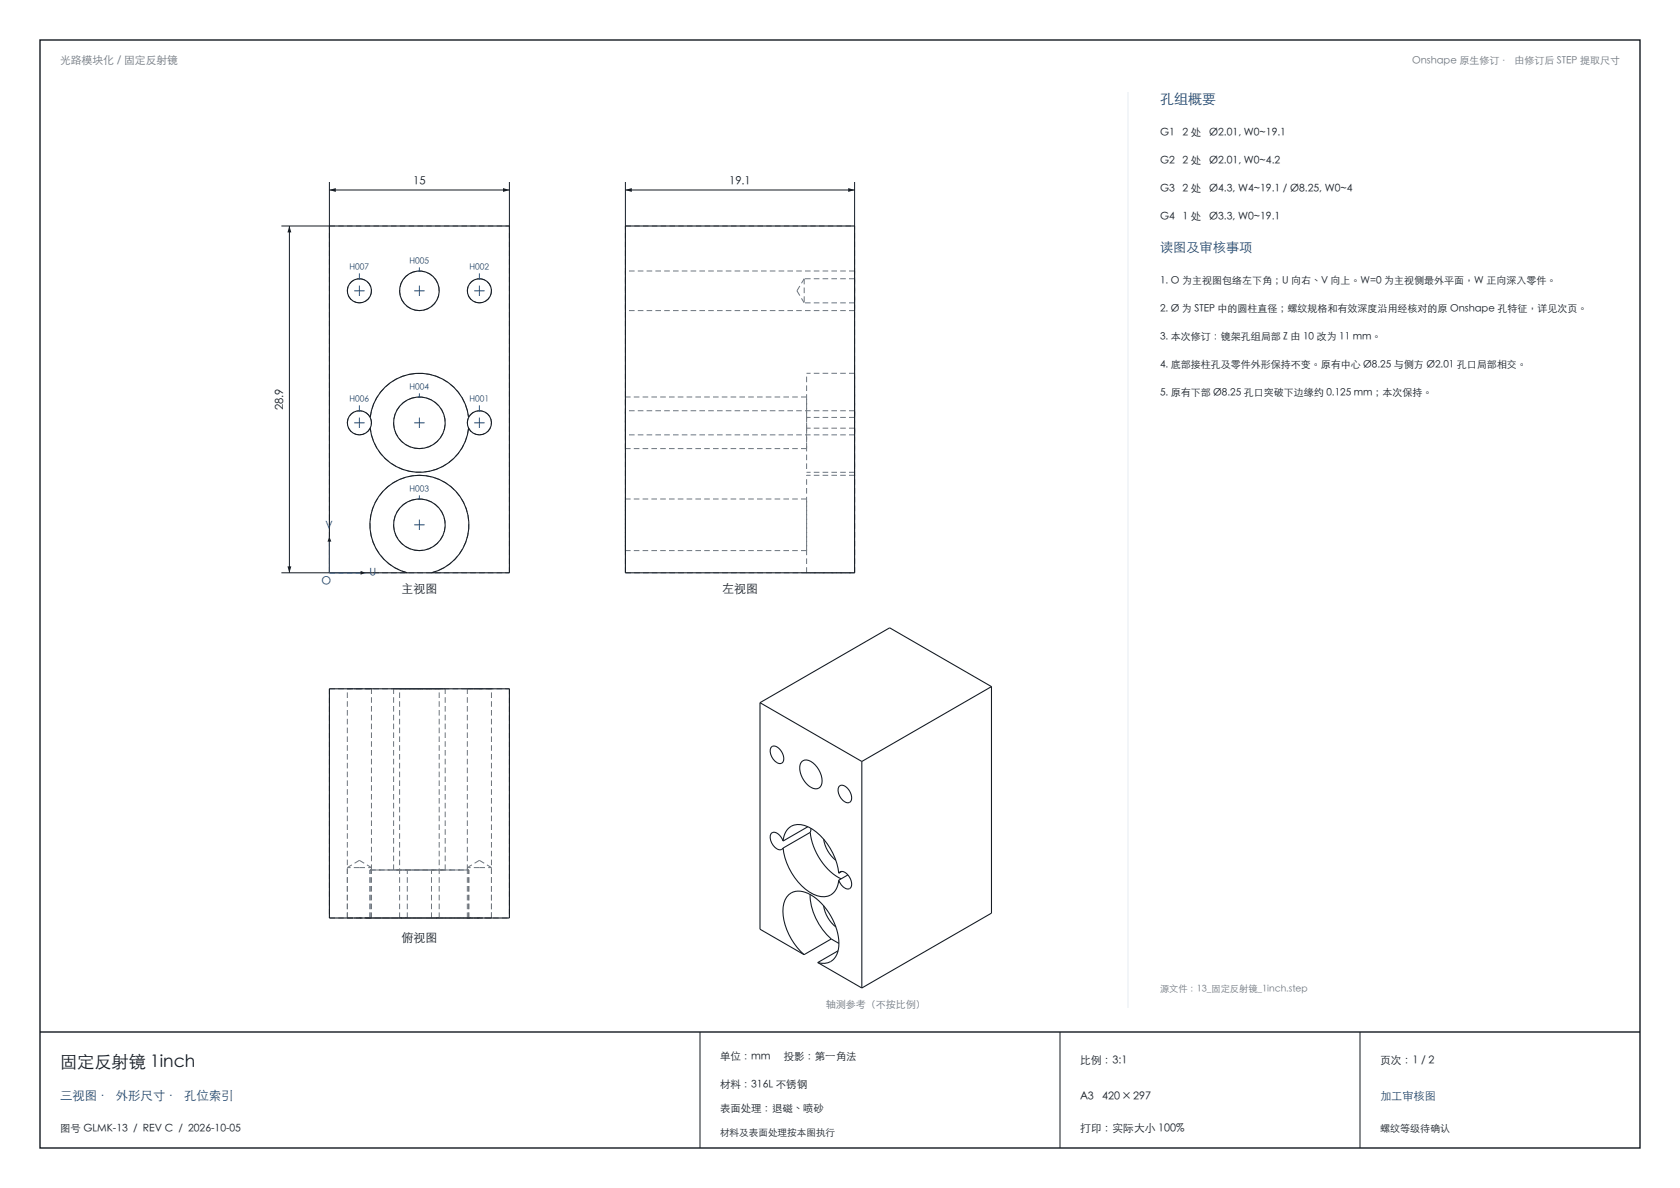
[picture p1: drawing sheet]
<svg xmlns="http://www.w3.org/2000/svg" width="420mm" height="297mm" viewBox="0 0 420 297" stroke-linecap="round" stroke-linejoin="round" font-family="sans-serif">
<path d="M10 10h400v277h-400zM10 258h400" fill="none" stroke="#141a21" stroke-width=".35"/>
<path d="M82.4 45.5v11M82.4 47.5h45M127.4 45.5v11M175 258v29M265 258v29M340 258v29" fill="none" stroke="#141a21" stroke-width=".25"/>
<g fill="none" stroke="#6b7580" stroke-width=".25" stroke-dasharray="1.4 .8" stroke-linecap="butt">
<path d="M82.4 56.5h45M156.4 56.5h57.3M89.9 69.7a3 3 0 0 1 3 3 3 3 0 0 1-3 3M89.9 75.7a3 3 0 0 1-3.1-3 3 3 0 0 1 3.1-3M104.9 77.6a5 5 0 0 1-4.5-7.1 5 5 0 0 1 8.3-.9 5 5 0 0 1-2.8 7.9l-1 .1M119.9 69.7a3 3 0 0 1 3 3 3 3 0 0 1-3 3M119.9 75.7a3 3 0 0 1-3.1-3 3 3 0 0 1 3.1-3M156.4 77.6v-9.9M199.2 72.7l1.9-3M199.2 72.7l1.9 3M201.1 69.7v6M213.7 75.7v-6"/>
<path d="M213.7 77.6v-9.9M213.7 77.6h-57.3M213.7 75.7h-12.6M213.7 67.7h-57.3M213.7 69.7h-12.6M201.7 99.2h-45.3M213.7 93.3h-12M89.9 108.7a3 3 0 0 1-2.8-4.3 3 3 0 0 1 5-.7 3 3 0 0 1-1.4 4.9l-.8 .1M92.5 104.4a12.4 12.4 0 0 1 12.4-11.1 12.4 12.4 0 0 1 12.3 11.1M104.9 112.1a6.4 6.4 0 0 1-5.8-9.3 6.4 6.4 0 0 1 10.9-1 6.4 6.4 0 0 1-3.9 10.2l-1.2 .1M117.2 107a12.4 12.4 0 0 1-12.3 11.1 12.4 12.4 0 0 1-12.4-11.1M119.9 108.7a3 3 0 0 1-2.8-4.3 3 3 0 0 1 5-.7 3 3 0 0 1-1.4 4.9l-.8 .1"/>
<path d="M156.4 108.7v-6M156.4 112.1v-12.9M201.7 104.4v-11.1M201.7 107v11.1M201.7 112.1h-45.3M201.7 112.1v-12.9M201.7 107v-2.6M213.7 107v11.1M213.7 107v1.7M213.7 108.7v-6M213.7 102.7v1.7M213.7 104.4v-11.1"/>
<path d="M213.7 104.4h-12M213.7 107h-12M213.7 108.7h-57.3M213.7 118.1h-12M213.7 118.8h-12M213.7 102.7h-57.3M104.9 137.6a6.4 6.4 0 0 1-5.8-9.3 6.4 6.4 0 0 1 10.9-1 6.4 6.4 0 0 1-3.9 10.2l-1.2 .1M156.4 137.6v-12.9M201.7 137.6h-45.3M201.7 137.6v-12.9M201.7 124.7h-45.3M82.4 143.2h45"/>
<path d="M82.4 143.2v-86.7M101.8 143.2a12.4 12.4 0 0 1-7.1-19 12.4 12.4 0 0 1 20.3 0 12.4 12.4 0 0 1-7.1 19M127.4 143.2v-86.7M156.4 143.2h57.3M156.4 143.2v-86.7M201.7 143.2v-24.4M213.7 143.2v-24.4M213.7 143.2v-86.7M213.7 143.2h-12M82.4 172.2v57.3M82.4 172.2h45M86.8 172.2h6.1"/>
<path d="M89.9 172.2h-3.1M92.9 172.2h-3M98.4 172.2h12.9M99.9 172.2h9.9M104.9 172.2h-6.5M104.9 172.2h-5M109.8 172.2h-4.9M111.3 172.2h-6.4M116.8 172.2h6.1M119.9 172.2h-3.1M122.9 172.2h-3M127.4 172.2v57.3"/>
<path d="M89.9 216.9h3M89.9 216.9h-3.1M89.9 215.1l-3.1 1.8M89.9 215.1l3 1.8M92.5 217.5h24.7M92.5 217.5h.4M92.9 217.5v-45.3M98.4 217.5h12.9M98.4 217.5v-45.3M101.8 217.5h-9.3M104.9 217.5h-6.5M107.9 217.5h-6.1"/>
<path d="M111.3 217.5h-6.4M111.3 217.5v-45.3M116.8 217.5v-45.3M117.2 217.5h-.4M117.2 217.5h-9.3M119.9 216.9h3M119.9 216.9h-3.1M119.9 215.1l-3.1 1.8M119.9 215.1l3 1.8M82.4 229.5h19.4M86.8 229.5h6.1M86.8 229.5h5.7"/>
<path d="M86.8 229.5v-12.6M86.8 229.5v-57.3M89.9 229.5h-3.1M92.5 229.5h24.7M92.5 229.5v-12M92.5 229.5h-2.6M92.9 229.5h-3M92.9 229.5v-12.6M99.9 229.5h9.9M99.9 229.5v-57.3M101.8 229.5h-9.3M101.8 229.5v-12"/>
<path d="M104.9 229.5h-5M107.9 229.5h19.5M107.9 229.5v-12M109.8 229.5h-4.9M109.8 229.5v-57.3M116.8 229.5h6.1M116.8 229.5v-12.6M117.2 229.5h-24.7M117.2 229.5h5.7M117.2 229.5v-12M117.2 229.5h-9.3M119.9 229.5h-3.1"/>
<path d="M119.9 229.5h-2.7M122.9 229.5h-3M122.9 229.5v-12.6M122.9 229.5v-57.3"/>
</g>
<g fill="none" stroke="#141a21" stroke-width=".27">
<path d="M82.4 56.5h45v86.7h-45zM156.4 56.5h57.3v86.7h-57.3zM92.5 107a12.4 12.4 0 0 0 12.4 11.1 12.4 12.4 0 0 0 12.3-11.1M92.5 104.4a3 3 0 0 0-4.5-1 3 3 0 0 0 0 4.6 3 3 0 0 0 4.5-1M92.5 104.4a12.4 12.4 0 0 1 12.4-11.1 12.4 12.4 0 0 1 12.3 11.1M92.5 104.4a3 3 0 0 1 0 2.6M117.2 104.4a3 3 0 0 1 4.5-1 3 3 0 0 1 0 4.6 3 3 0 0 1-4.5-1M117.2 104.4a3 3 0 0 0 0 2.6M101.8 143.2a12.4 12.4 0 0 1-7.1-19 12.4 12.4 0 0 1 20.3 0 12.4 12.4 0 0 1-7.1 19M82.4 172.2h45v57.3h-45z"/>
<circle cx="89.9" cy="72.7" r="3"/>
<circle cx="104.9" cy="72.7" r="5"/>
<circle cx="119.9" cy="72.7" r="3"/>
<circle cx="104.9" cy="105.7" r="6.5"/>
<circle cx="104.9" cy="131.2" r="6.5"/>
</g>
<g fill="#141a21">
<path d="M82.4 47.5l1.6-.5v1z"/>
<path d="M125.8 47l1.6 .5-1.6 .5z"/>
</g>
<path d="M70.4 56.5h12M72.4 56.5v86.7M70.4 143.2h12" fill="none" stroke="#141a21" stroke-width=".25"/>
<g fill="#141a21">
<path d="M71.9 141.6h.9l-.4 1.6z"/>
<path d="M72.4 56.5l.4 1.6h-.9z"/>
</g>
<path d="M156.4 45.5v11M156.4 47.5h57.3M213.7 45.5v11" fill="none" stroke="#141a21" stroke-width=".25"/>
<g fill="#141a21">
<path d="M156.4 47.5l1.6-.5v1z"/>
<path d="M212.1 47l1.6 .5-1.6 .5z"/>
</g>
<path d="M82.4 134.2v9h9" fill="none" stroke="#144578" stroke-width=".25"/>
<g fill="#141a21">
<path d="M90.2 142.7l1.2 .5-1.2 .5z"/>
<path d="M82.4 134.2l.4 1.2h-.9z"/>
</g>
<g fill="none" stroke="#144578" stroke-width=".25">
<path d="M88.6 72.7h2.6M89.9 71.4v2.6M103.6 72.7h2.6M104.9 71.4v2.6M118.6 72.7h2.6M119.9 71.4v2.6M104.9 98.3v.9M88.6 105.7h2.6M89.9 104.4v2.6M103.6 105.7h2.6M104.9 104.4v2.6M118.6 105.7h2.6"/>
<path d="M119.9 104.4v2.6M103.6 131.2h2.6M104.9 129.9v2.6"/>
</g>
<circle cx="104.9" cy="99.2" r=".23" fill="#144578"/>
<path d="M104.9 66.8v.9" fill="none" stroke="#144578" stroke-width=".25"/>
<circle cx="104.9" cy="67.7" r=".23" fill="#144578"/>
<path d="M119.9 101.3v1.4" fill="none" stroke="#144578" stroke-width=".25"/>
<circle cx="119.9" cy="102.7" r=".23" fill="#144578"/>
<path d="M119.9 68.3v1.4" fill="none" stroke="#144578" stroke-width=".25"/>
<circle cx="119.9" cy="69.7" r=".23" fill="#144578"/>
<path d="M89.9 101.3v1.4" fill="none" stroke="#144578" stroke-width=".25"/>
<circle cx="89.9" cy="102.7" r=".23" fill="#144578"/>
<path d="M89.9 68.3v1.4" fill="none" stroke="#144578" stroke-width=".25"/>
<circle cx="89.9" cy="69.7" r=".23" fill="#144578"/>
<path d="M104.9 123.8v.9" fill="none" stroke="#144578" stroke-width=".25"/>
<circle cx="104.9" cy="124.7" r=".23" fill="#144578"/>
<g fill="none" stroke="#141a21" stroke-width=".27">
<path d="M190 175.7v56.6l11 6.4M190 175.7l25.5 14.7M247.9 171.7v56.6l-32.4 18.7M247.9 171.7l-32.4 18.7M247.9 171.7l-25.5-14.7-32.4 18.7M192.9 186.7a1.68 1.68 0 0 1 2.3 .9 2.45 2.45 0 0 1 .2 3.2l-.2 .1a3 3 0 0 1-2.3-4.2zM200.5 190.4a2.07 2.07 0 0 1 2.8 .3 5.6 5.6 0 0 1 2 5.6 1.79 1.79 0 0 1-3 .3 5.4 5.4 0 0 1-2-5.9zM209.8 196.5a1.68 1.68 0 0 1 2.4 .9 2.45 2.45 0 0 1 .2 3.2l-.2 .1a3 3 0 0 1-2.4-4.2zM215.5 190.4v56.6M195.8 212a15.4 15.4 0 0 0 7.5 11.5 4 4 0 0 0 5.5-.8l.5-.9 .4-1.7M195.8 210.3a2.5 2.5 0 0 0-2.8-2.1 1.88 1.88 0 0 0-.1 2.5 2.21 2.21 0 0 0 2.5 1.6l.4-.3M195.8 210.3a4.1 4.1 0 0 1 2.1-3.8 4.1 4.1 0 0 1 4.2 .3 15.3 15.3 0 0 1 7.6 11.5"/>
<path d="M202 206.7l-6.2 3.6M202.6 208.1a15.3 15.3 0 0 0 7.7 11.6M202.6 208.1l-6.8 3.9M202.7 207.1l-.1 1M205.9 209.8a8.4 8.4 0 0 0 3.1 5.3M209.7 218.3a1.32 1.32 0 0 1 2.2 .3 2.58 2.58 0 0 1 .5 3.5l-.5 .2a3.1 3.1 0 0 1-2.2-2.2M210.5 217.9l-.8 .4M212 218.7l-2.3 1.4M201 238.7a15.3 15.3 0 0 1-5.2-11.9 4 4 0 0 1 6.2-3.4 14.8 14.8 0 0 1 7.6 14 3.8 3.8 0 0 1-5.2 3.2M202.5 223.6a15.3 15.3 0 0 0 5.3 11.1M205.9 226.4a8.4 8.4 0 0 0 3.1 5.3M207.8 234.7l1.9 1.2"/>
<path d="M207.8 234.7l-6.8 4M209.5 237.7l-5.1 2.9M204.4 240.6l11.1 6.4"/>
</g>
<path d="M282 23v229" fill="none" stroke="#e6edf2" stroke-width=".25"/>
<text font-size="4.3" fill="#141a21" x="15" y="267">固定反射镜 1inch</text>
<text font-size="3.5" fill="#144578" x="290" y="26">孔组概要</text>
<text font-size="3.3" fill="#144578" x="290" y="63">读图及审核事项</text>
<text font-size="3.1" fill="#144578" x="15" y="275">三视图 · 外形尺寸 · 孔位索引</text>
<g font-size="3" fill="#141a21">
<text x="100.4" y="148.2">主视图</text>
<text x="180.5" y="148.2">左视图</text>
<text x="100.4" y="235.5">俯视图</text>
</g>
<g font-size="2.8" fill="#141a21">
<text x="103.3" y="46.2">15</text>
<text x="182.3" y="46.2">19.1</text>
<text x="71" y="102.6" transform="rotate(-90 71 102.6)">28.9</text>
</g>
<g font-size="2.8" fill="#144578">
<text x="80.4" y="146.2">O</text>
<text x="345" y="275">加工审核图</text>
</g>
<text font-size="2.7" fill="#6b7580" x="15" y="16">光路模块化 / 固定反射镜</text>
<g font-size="2.7" fill="#141a21">
<text x="270" y="266">比例：3:1</text>
<text x="345" y="266">页次：1 / 2</text>
<text x="270" y="275">A3</text>
<text x="275.5" y="275">420 × 297</text>
<text x="270" y="283">打印：实际大小 100%</text>
</g>
<g font-size="2.6" fill="#141a21">
<text x="290" y="34">G1</text>
<text x="295.7" y="34">2 处</text>
<text x="302.3" y="34">Ø2.01, W0~19.1</text>
<text x="290" y="41">G2</text>
<text x="295.7" y="41">2 处</text>
<text x="302.3" y="41">Ø2.01, W0~4.2</text>
<text x="290" y="48">G3</text>
<text x="295.7" y="48">2 处</text>
<text x="302.3" y="48">Ø4.3, W4~19.1 / Ø8.25, W0~4</text>
<text x="290" y="55">G4</text>
<text x="295.7" y="55">1 处</text>
<text x="302.3" y="55">Ø3.3, W0~19.1</text>
<text x="180" y="265">单位：mm</text>
<text x="195.9" y="265">投影：第一角法</text>
<text x="180" y="272">材料：316L 不锈钢</text>
<text x="180" y="278">表面处理：退磁、喷砂</text>
<text x="15" y="283">图号 GLMK-13 / REV C / 2026-10-05</text>
</g>
<g font-size="2.6" fill="#144578">
<text x="81.4" y="132.2">V</text>
<text x="92.4" y="144">U</text>
</g>
<g font-size="2.5" fill="#6b7580">
<text x="353" y="16">Onshape 原生修订 · 由修订后 STEP 提取尺寸</text>
<text x="206.4" y="252">轴测参考（不按比例）</text>
</g>
<g font-size="2.5" fill="#141a21">
<text x="290" y="71">1. O 为主视图包络左下角；U 向右、V 向上。W=0 为主视侧最外平面，W 正向深入零件。</text>
<text x="290" y="78">2. Ø 为 STEP 中的圆柱直径；螺纹规格和有效深度沿用经核对的原 Onshape 孔特征，详见次页。</text>
<text x="290" y="85">3. 本次修订：镜架孔组局部 Z 由 10 改为 11 mm。</text>
<text x="290" y="92">4. 底部接柱孔及零件外形保持不变。原有中心 Ø8.25 与侧方 Ø2.01 孔口局部相交。</text>
<text x="290" y="99">5. 原有下部 Ø8.25 孔口突破下边缘约 0.125 mm；本次保持。</text>
<text x="345" y="283">螺纹等级待确认</text>
</g>
<text font-size="2.4" fill="#141a21" x="180" y="284">材料及表面处理按本图执行</text>
<text font-size="2.3" fill="#6b7580" x="290" y="248">源文件：13_固定反射镜_1inch.step</text>
<g font-size="2.1" fill="#144578">
<text x="102.4" y="66">H005</text>
<text x="87.4" y="67.5">H007</text>
<text x="117.4" y="67.5">H002</text>
<text x="87.4" y="100.5">H006</text>
<text x="102.4" y="97.5">H004</text>
<text x="117.4" y="100.5">H001</text>
<text x="102.4" y="123">H003</text>
</g>
</svg>
